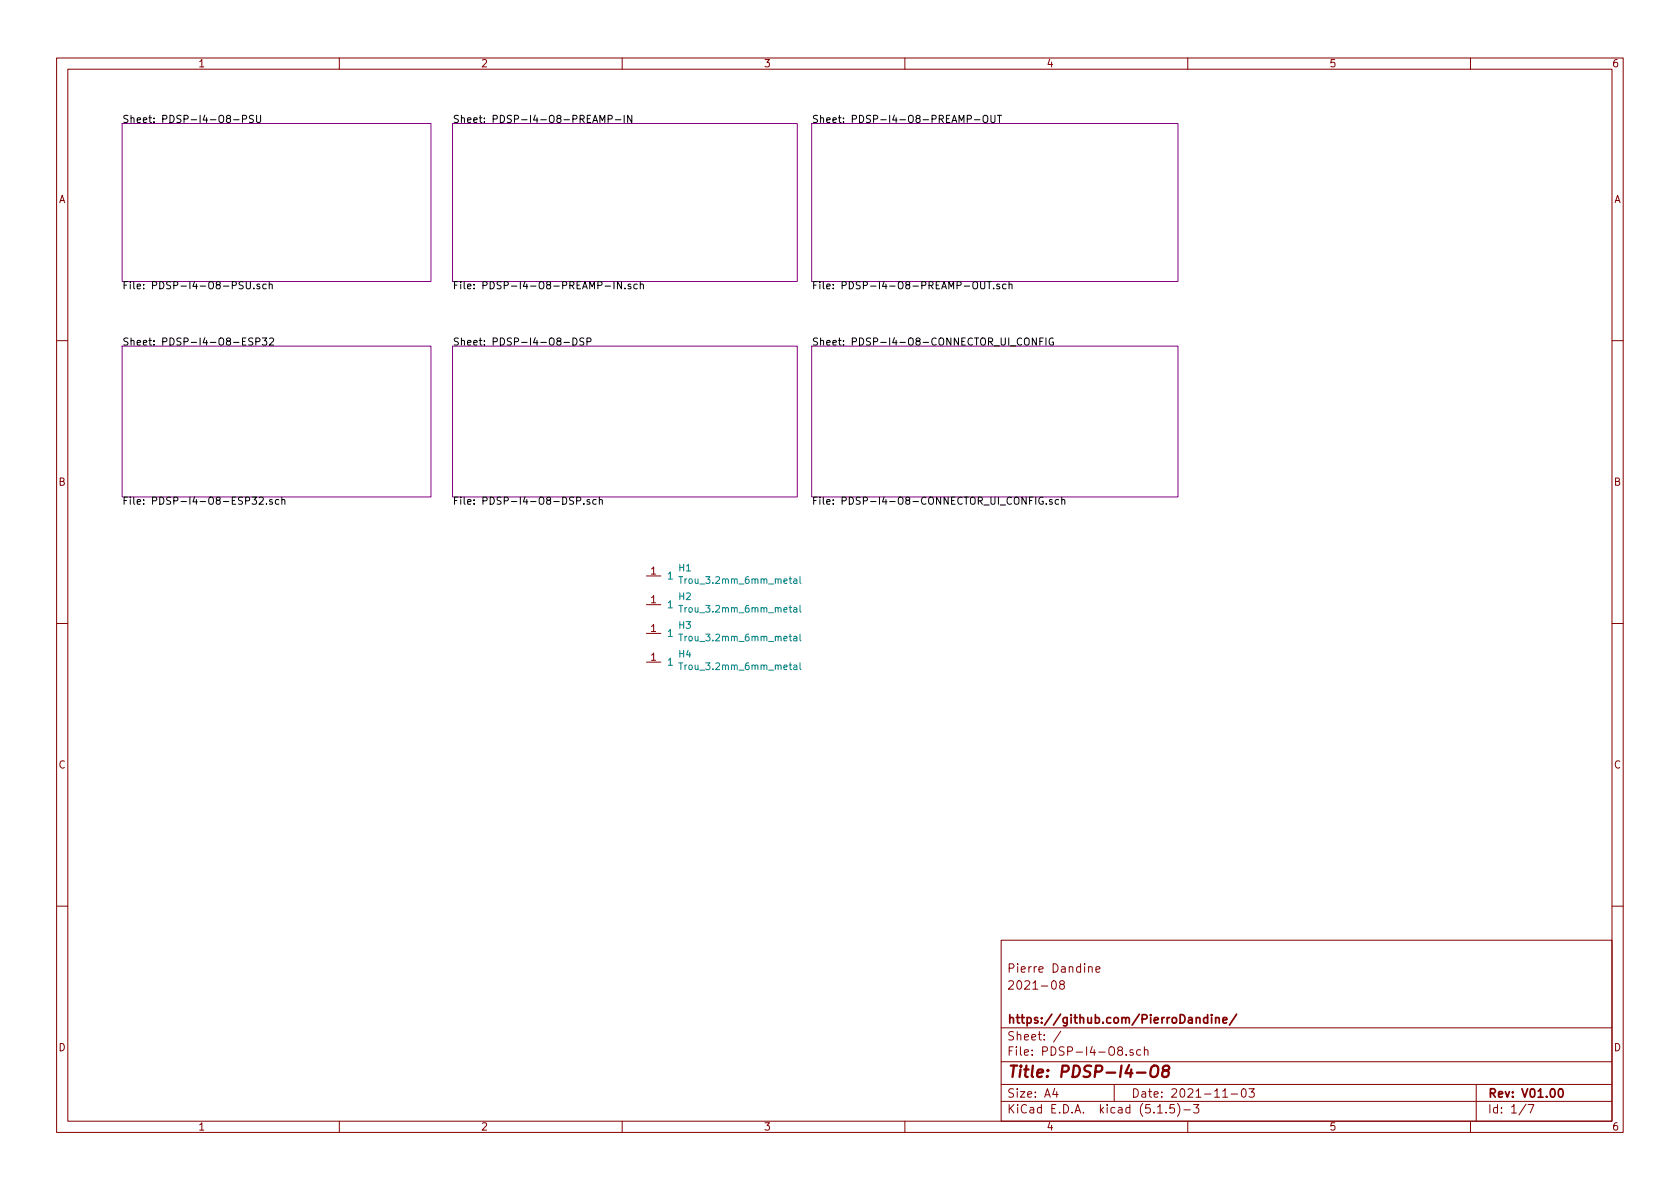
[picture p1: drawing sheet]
<svg xmlns="http://www.w3.org/2000/svg" width="297mm" height="210mm" viewBox="0 0 297 210" stroke-linecap="round" stroke-linejoin="round" font-family="sans-serif">
<g fill="none" stroke="#840000" stroke-width=".18">
<path d="M10 10.3h277v189.9h-277zM12 12.2h273v186.1h-273zM60 10.3v1.9M110 10.3v1.9M160 10.3v1.9M210 10.3v1.9M260 10.3v1.9M10 60.2h2M285 60.2h2M10 110.3h2M114.3 101.8h2.5M114.3 106.9h2.5"/>
<path d="M114.3 112h2.5M114.3 117.1h2.5M285 110.3h2M10 160.2h2M177 166.3h108v32h-108zM186.1 173.6l.3-.2a.94 .94 0 0 1 0 1.5l-.4-.3-.1-.6zM187.6 174.1l-.2-.3 .1-.3a.48 .48 0 0 1 .6 .1v.4a.52 .52 0 0 0-.7 .2 .52 .52 0 0 0 .1 .6l.4 .1 .2-.1 .1-.4-.3-.3M192.5 171.1l.2-.2 .4 .1v.9M193.8 171.4l.7-.1-.1-.3-.4-.1-.2 .2v.8h.6M285 160.2h2M60 198.3v1.9M110 198.3v1.9"/>
<path d="M160 198.3v1.9M177 194.8h108M177 191.8h108M177 187.8h108M177 181.8h108M186.5 192.5l-.4 1h1M186.8 193v1M187.6 182.3l-1.3 2M197 191.8v3M199.1 186.5v.1M200.3 185.7l-.3-.1-.2 .2v.2l.5 .2v.3h-.5M201.7 185.7l-.4-.1-.3 .3v.6l.3 .1 .4-.1"/>
<path d="M202.3 185.7l.2-.1 .4 .1 .1 .9M202.3 185.1v1.5M204.7 196.8h.8M206.2 196.7v.1M207.6 195.3h-.7l-.1 .7 .2-.1 .5 .1 .2 .2-.1 .5-.2 .1-.6-.1M208.2 195.1a1.71 1.71 0 0 1 0 2.3M209.3 196.3h1.2M210 198.3v1.9M211 195.3h1l-.5 .6 .4 .1v.7l-.2 .1-.7-.1M216.2 194h.8M217.7 193.5h1.1M219.6 192.7l.4-.2a.94 .94 0 0 1 0 1.5 .82 .82 0 0 1-.4-1.3z"/>
<path d="M220.8 192.5h1l-.5 .6 .4 .1v.7l-.2 .1-.7-.1M260 198.3v1.9M261 191.8v6.5M269.8 195.2l-1.2 2M270.2 195.3h1l-.6 1.5"/>
</g>
<path d="M213.5 179.4v1.5M214.2 179.4v.2M214.2 179.9v1M214.9 179.9v1M218.6 179.3l-1.2 2M213.5 180l-.4-.1-.3 .3 .1 .6 .2 .1 .4-.1M214.9 180.1l.3-.2 .3 .1 .1 .9M216.2 180.4l.7-.1v-.3l-.5-.1-.2 .2 .1 .7h.6M275.7 192.7l.2-.2a.81 .81 0 0 1 .6 .6 .81 .81 0 0 1-.3 .8l-.2 .1a.79 .79 0 0 1-.3-1.3z" fill="none" stroke="#840000" stroke-width=".3"/>
<path d="M201 189.7h1.5M203.6 188.7a.67 .67 0 0 1 1.1 0 1.43 1.43 0 0 1-.5 1.7l-.6-.1a1.41 1.41 0 0 1 0-1.6zM205.9 189.3l-.2-.2a.46 .46 0 0 1 .3-.7h.4l.3 .2a.45 .45 0 0 1-.4 .7h-.4a.66 .66 0 0 0-.3 1 .65 .65 0 0 0 .9 0 .65 .65 0 0 0 0-.9l-.2-.1" fill="none" stroke="#840000" stroke-width=".41"/>
<path d="M21.6 21.8h54.6v28h-54.6zM80 21.8h61v28h-61zM143.5 21.8h64.8v28h-64.8zM21.6 61.2h54.6v26.7h-54.6zM80 61.2h61v26.7h-61zM143.5 61.2h64.8v26.7h-64.8z" fill="none" stroke="#840084" stroke-width=".18"/>
<g fill="none" stroke="#000" stroke-width=".18">
<path d="M41.3 21.2h1M42.9 21.1l.6-.1 .1-.2-.1-.3-.1-.1h-.5v1.3M44.8 20.5l-.5-.1-.2 .1v.4l.6 .2 .1 .3-.2 .3-.5-.1M45.4 20.4v1l.2 .3 .4-.1 .1-.2v-1M106.1 21.7v-1.3l.4 .9 .4-.9v1.3M107.5 21.1l.7-.2v-.4l-.2-.1h-.5v1.3M108.8 21.2h1M110.4 20.4v1.3M111.7 20.4v1.3l-.7-1.3v1.3M172.3 21.2h1M173.9 20.6a.45 .45 0 0 1 .7 0 .88 .88 0 0 1-.3 1.1l-.3-.1a1.07 1.07 0 0 1-.1-1zM175.2 20.4v1l.2 .3 .4-.1 .1-.2v-1"/>
<path d="M176.4 20.4h.7M176.7 20.4v1.3M43.5 49.8v1l.3 .3 .3-.1 .2-.2v-1M44.7 59.8h-.5l-.2 .1v.3l.6 .3 .1 .3-.3 .2h-.4M44.9 50.9v.2M45.9 50.3l-.3-.1-.2 .2 .1 .2 .4 .1v.3h-.5M46.4 59.8h.8l-.4 .4 .3 .2v.6h-.5l-.2-.1M47.1 50.3l-.4-.1-.2 .3 .1 .5h.5M47.6 50.4l.2-.2 .3 .1v.8M47.6 49.8v1.3M47.7 59.9l.4-.1 .3 .3-.8 .9h.8M101.3 59.8a.64 .64 0 0 1 .7 .6 .64 .64 0 0 1-.7 .6z"/>
<path d="M103.2 59.8h-.5l-.1 .1v.3l.5 .3 .1 .3-.2 .2h-.5M107 50.6h.9M108.6 49.8v1.3M109.9 49.8v1.3l-.7-1.3v1.3M110.5 50.9v.2M111.5 50.3l-.3-.1-.2 .2 .1 .2 .4 .1v.3h-.5M112.7 50.3l-.4-.1-.2 .3 .1 .5h.5M113.2 50.4l.2-.2 .3 .1 .1 .8M113.2 49.8v1.3M173.4 49.8v1l.2 .3 .4-.1 .1-.2v-1M174.5 49.8h.8M174.9 49.8v1.3"/>
<path d="M175.7 50.9v.2M176.7 50.3l-.3-.1-.2 .2 .1 .2 .4 .1v.3h-.5M177.9 50.3l-.4-.1-.2 .3 .1 .5h.5M178.4 50.4l.2-.2 .3 .1v.8M178.4 49.8v1.3M183.2 59.8v1.2l-.7-1.2v1.2M184.5 59.8h-.7v1.2M184.9 59.8v1.2M186.2 59.8a.59 .59 0 0 0-.7 .6 .59 .59 0 0 0 .7 .6l.1-.5h-.3M45.2 60.4h.6l.2-.2-.1-.3-.2-.1h-.5v1.2M99.7 60.5h1M103.8 60.4h.6v-.5l-.1-.1h-.5v1.2"/>
<path d="M183.8 60.4h.5M44.6 87.9h.8l-.5 .5 .4 .1 .1 .4-.3 .3-.5-.2M45.8 88l.5-.1 .3 .4-.1 .2-.7 .7h.8M47.1 89v.2M48.1 88.4l-.3-.1-.1 .2v.2l.4 .1v.3h-.4M49.3 88.4l-.4-.1-.2 .3 .1 .5h.5M49.8 88.5l.2-.2 .3 .1 .1 .8M49.8 87.9v1.3M102 88.6l.6-.1v-.5l-.6-.1v1.3M103.2 89v.2M104.3 88.4l-.3-.1-.2 .2v.2l.5 .1v.3h-.5M105.4 88.4l-.3-.1-.3 .3 .1 .5h.5"/>
<path d="M106 88.5l.1-.2 .4 .1v.8M106 87.9v1.3M184.4 88a.59 .59 0 0 0-.7 .6 .59 .59 0 0 0 .7 .5l.1-.5h-.3M185 89v.2M186 88.4l-.3-.1-.2 .2 .1 .2 .4 .1v.3h-.5M187.2 88.4l-.4-.1-.2 .3 .1 .5h.5M187.7 88.5l.2-.2 .3 .1 .1 .8M187.7 87.9v1.3"/>
</g>
<g fill="none" stroke="#008484" stroke-width=".18">
<path d="M120 102h.7M120 107.1h.7M120 112.1h.7M120 117.2h.7M140.4 102.4h.3l.2 .1v.7M140.4 107.5l.3-.1 .2 .2v.6M140.4 112.6l.3-.1 .2 .2v.6M140.4 117.7l.3-.1 .2 .2v.6M140.9 102.7h-.4l-.2 .2 .2 .3 .4-.1M140.9 107.7l-.4 .1-.2 .2 .2 .2h.4M140.9 112.8l-.4 .1-.2 .1 .2 .3h.4M140.9 117.9l-.4 .1-.2 .1 .2 .3h.4"/>
<path d="M141.5 102v1l.1 .2M141.5 107.1v1l.1 .1M141.5 112.1v1.1l.1 .1M141.5 117.2v1l.1 .2"/>
</g>
<text font-size="2.8" fill="#840000" x="178" y="190.5">Title: PDSP-I4-O8</text>
<g font-size="2.1" fill="#840000">
<text x="178" y="172">Pierre Dandine</text>
<text x="178" y="175">2021-08</text>
<text x="178" y="184">Sheet: /</text>
<text x="178" y="181">https://github.com/PierroDandine/</text>
<text x="178" y="186.7">File: PDSP-I4-O8.sch</text>
<text x="178" y="196.9">KiCad E.D.A. kicad (5.1.5)-3</text>
<text x="178" y="194.1">Size: A4</text>
<text x="200" y="194.1">Date: 2021-11-03</text>
<text x="263" y="194.1">Rev: V01.00</text>
<text x="263" y="196.9">Id: 1/7</text>
</g>
<g font-size="1.8" fill="#840000">
<text x="35" y="11.9">1</text>
<text x="85" y="11.9">2</text>
<text x="135" y="11.9">3</text>
<text x="185" y="11.9">4</text>
<text x="235" y="11.9">5</text>
<text x="285" y="11.9">6</text>
<text x="10.4" y="35.9">A</text>
<text x="285.4" y="35.9">A</text>
<text x="10.4" y="85.9">B</text>
<text x="285.4" y="85.9">B</text>
<text x="115.1" y="101.6">1</text>
<text x="115.1" y="106.7">1</text>
<text x="115.1" y="111.8">1</text>
<text x="115.1" y="116.8">1</text>
<text x="10.4" y="135.9">C</text>
<text x="285.4" y="135.9">C</text>
<text x="10.4" y="185.9">D</text>
<text x="285.4" y="185.9">D</text>
<text x="35" y="199.9">1</text>
<text x="85" y="199.9">2</text>
<text x="135" y="199.9">3</text>
<text x="185" y="199.9">4</text>
<text x="235" y="199.9">5</text>
<text x="285" y="199.9">6</text>
</g>
<g font-size="1.8">
<text x="21.6" y="21.7">Sheet: PDSP-I4-O8-PSU</text>
<text x="80" y="21.7">Sheet: PDSP-I4-O8-PREAMP-IN</text>
<text x="143.5" y="21.7">Sheet: PDSP-I4-O8-PREAMP-OUT</text>
<text x="21.6" y="51.1">File: PDSP-I4-O8-PSU.sch</text>
<text x="80" y="51.1">File: PDSP-I4-O8-PREAMP-IN.sch</text>
<text x="143.5" y="51.1">File: PDSP-I4-O8-PREAMP-OUT.sch</text>
<text x="21.6" y="61.1">Sheet: PDSP-I4-O8-ESP32</text>
<text x="80" y="61.1">Sheet: PDSP-I4-O8-DSP</text>
<text x="143.5" y="61.1">Sheet: PDSP-I4-O8-CONNECTOR_UI_CONFIG</text>
<text x="21.6" y="89.2">File: PDSP-I4-O8-ESP32.sch</text>
<text x="80" y="89.2">File: PDSP-I4-O8-DSP.sch</text>
<text x="143.5" y="89.2">File: PDSP-I4-O8-CONNECTOR_UI_CONFIG.sch</text>
</g>
<g font-size="1.8" fill="#008484">
<text x="117.9" y="102.5">1</text>
<text x="117.9" y="107.6">1</text>
<text x="117.9" y="112.6">1</text>
<text x="117.9" y="117.7">1</text>
</g>
<g font-size="1.7" fill="#008484">
<text x="120" y="101">H1</text>
<text x="120" y="106.1">H2</text>
<text x="120.9" y="103.2">Trou_3.2mm_6mm_metal</text>
<text x="120" y="111.2">H3</text>
<text x="120.9" y="108.3">Trou_3.2mm_6mm_metal</text>
<text x="120.9" y="113.4">Trou_3.2mm_6mm_metal</text>
<text x="120" y="116.3">H4</text>
<text x="120.9" y="118.5">Trou_3.2mm_6mm_metal</text>
</g>
</svg>
